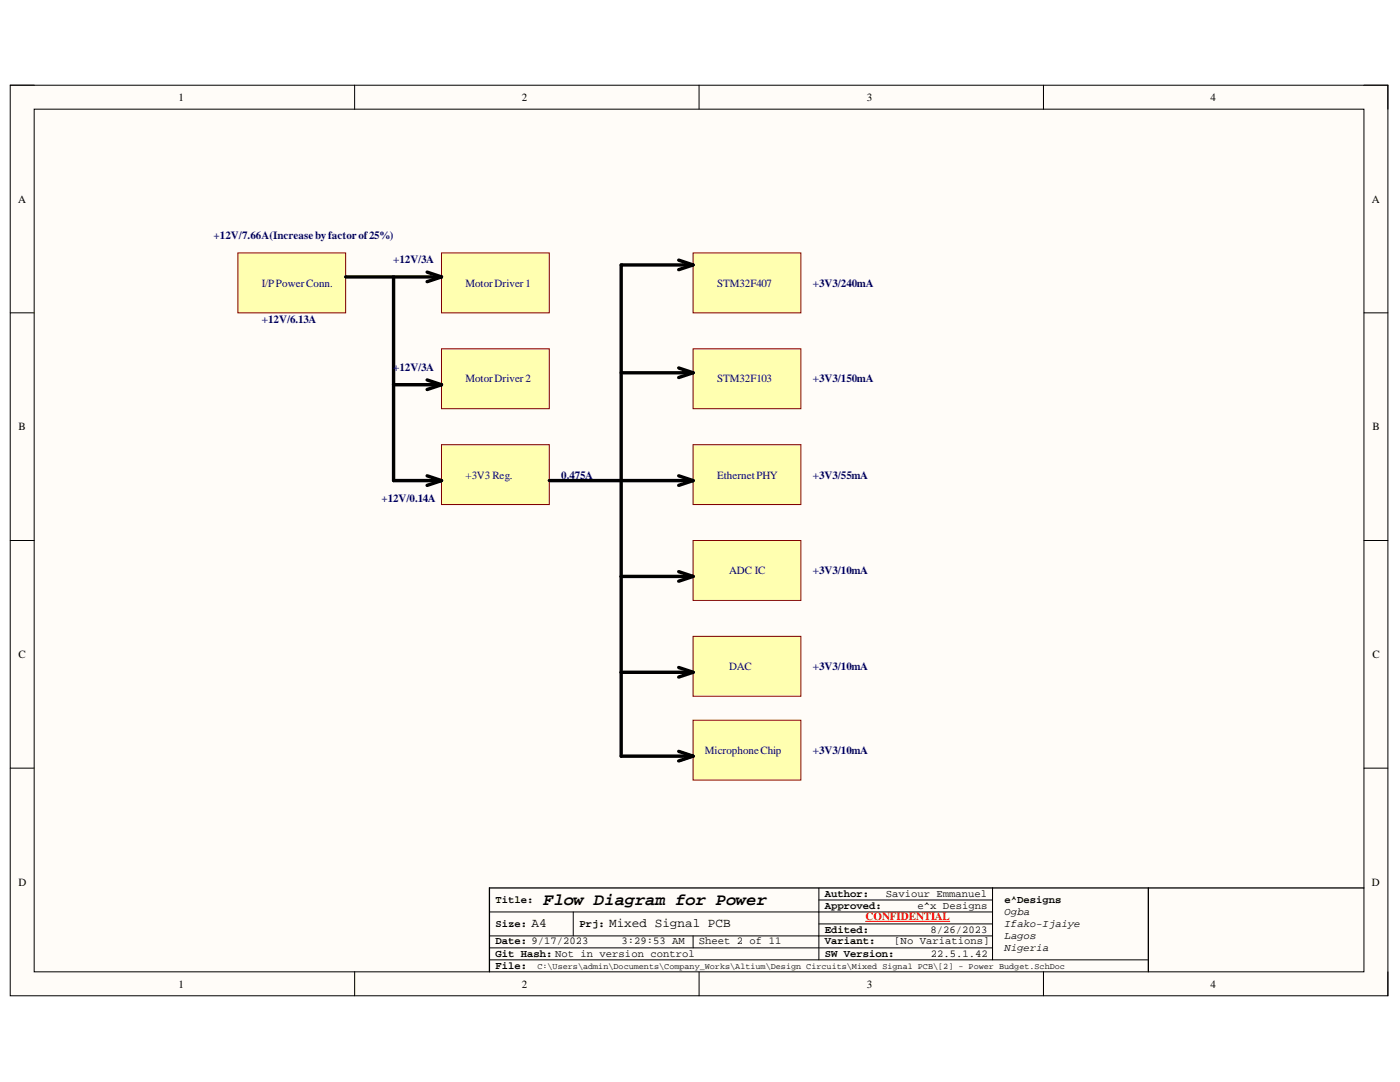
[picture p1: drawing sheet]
<svg xmlns="http://www.w3.org/2000/svg" width="279mm" height="216mm" viewBox="0 0 279 216" stroke-linecap="round" stroke-linejoin="round" font-family="sans-serif">
<path d="M2 17h275v181.7h-275z" fill-rule="evenodd" fill="#fffcf8"/>
<path d="M2 17h275v181.7h-275z" fill="none" stroke="#000" stroke-width=".2"/>
<path d="M6.8 21.8h265.4v172.1h-265.4z" fill-rule="evenodd" fill="#fffcf8"/>
<g fill="none" stroke="#000" stroke-width=".2">
<path d="M2 17h4.8M70.8 17v4.8M139.5 17v4.8M208.2 17v4.8M272.2 17h4.8v4.8M6.8 21.8h265.4v172.1h-265.4zM2 62.4h4.8M272.2 62.4h4.8M2 107.9h4.8M272.2 107.9h4.8M2 153.3h4.8M272.2 153.3h4.8"/>
<path d="M163.4 179.6h34.7M163.4 177.2v14.3M198.1 177.2v14.3M70.8 193.9v4.8M97.7 182h100.4M97.7 189.1h100.4M97.7 186.7h100.4M97.7 191.5h131.5M114.4 182v4.7M138.3 186.7v2.4M139.5 193.9v4.8M163.4 184.4h34.7"/>
<path d="M208.2 193.9v4.8M277 193.9v4.8"/>
</g>
<path d="M229.2 177.2v16.7M272.2 177.2h-174.5v16.7" fill="none" stroke="#000" stroke-width=".25"/>
<path d="M172.8 183.8h16.8" fill="none" stroke="#f00" stroke-width=".2"/>
<path d="M47.5 50.5h21.5v11.9h-21.5z" fill-rule="evenodd" fill="#ffffb0"/>
<path d="M47.5 50.5h21.5v11.9h-21.5z" fill="none" stroke="#800000" stroke-width=".2"/>
<path d="M88.1 50.5h21.5v11.9h-21.5z" fill-rule="evenodd" fill="#ffffb0"/>
<path d="M88.1 50.5h21.5v11.9h-21.5z" fill="none" stroke="#800000" stroke-width=".2"/>
<path d="M88.1 69.6h21.5v11.9h-21.5z" fill-rule="evenodd" fill="#ffffb0"/>
<path d="M88.1 69.6h21.5v11.9h-21.5z" fill="none" stroke="#800000" stroke-width=".2"/>
<path d="M88.1 88.7h21.5v12h-21.5z" fill-rule="evenodd" fill="#ffffb0"/>
<path d="M88.1 88.7h21.5v12h-21.5z" fill="none" stroke="#800000" stroke-width=".2"/>
<path d="M69 55.3h19.1M85.2 54.3l2.9 1M88.1 55.3l-2.9 .9" fill="none" stroke="#000" stroke-width=".68"/>
<path d="M138.3 50.5h21.5v11.9h-21.5z" fill-rule="evenodd" fill="#ffffb0"/>
<path d="M138.3 50.5h21.5v11.9h-21.5z" fill="none" stroke="#800000" stroke-width=".2"/>
<path d="M138.3 69.6h21.5v11.9h-21.5z" fill-rule="evenodd" fill="#ffffb0"/>
<path d="M138.3 69.6h21.5v11.9h-21.5z" fill="none" stroke="#800000" stroke-width=".2"/>
<path d="M138.3 88.7h21.5v12h-21.5z" fill-rule="evenodd" fill="#ffffb0"/>
<path d="M138.3 88.7h21.5v12h-21.5z" fill="none" stroke="#800000" stroke-width=".2"/>
<path d="M138.3 107.9h21.5v11.9h-21.5z" fill-rule="evenodd" fill="#ffffb0"/>
<path d="M138.3 107.9h21.5v11.9h-21.5z" fill="none" stroke="#800000" stroke-width=".2"/>
<path d="M138.3 127h21.5v11.9h-21.5z" fill-rule="evenodd" fill="#ffffb0"/>
<path d="M138.3 127h21.5v11.9h-21.5z" fill="none" stroke="#800000" stroke-width=".2"/>
<path d="M138.3 143.7h21.5v12h-21.5z" fill-rule="evenodd" fill="#ffffb0"/>
<path d="M138.3 143.7h21.5v12h-21.5z" fill="none" stroke="#800000" stroke-width=".2"/>
<g fill="none" stroke="#000" stroke-width=".68">
<path d="M78.5 55.3v40.6h9.6M135.4 51.9l2.9 1M138.3 52.9h-14.3v98h14.3M138.3 52.9l-2.9 .9M78.5 76.8h9.6M85.2 75.8l2.9 1M88.1 76.8l-2.9 .9M124 74.4h14.3M135.4 73.4l2.9 1M138.3 74.4l-2.9 .9M85.2 94.9l2.9 1M88.1 95.9l-2.9 1"/>
<path d="M109.6 95.9h28.7M135.4 94.9l2.9 1M138.3 95.9l-2.9 1M124 115h14.3M135.4 114.1l2.9 .9M138.3 115l-2.9 1M124 134.1h14.3M135.4 133.2l2.9 .9M138.3 134.1l-2.9 1M135.4 149.9l2.9 1M138.3 150.9l-2.9 .9"/>
</g>
<path d="M124 93.5v2.4" fill="none" stroke="#000" stroke-width=".25"/>
<text font-size="3.4" x="108.4" y="180.5">Flow Diagram for Power</text>
<g font-size="2.5">
<text x="106.1" y="185">A4</text>
<text x="121.6" y="185">Mixed Signal PCB</text>
</g>
<g font-size="2.2">
<text x="35.6" y="20.1">1</text>
<text x="104.1" y="20.1">2</text>
<text x="173" y="20.1">3</text>
<text x="241.6" y="20.1">4</text>
<text x="3.6" y="40.4">A</text>
<text x="273.8" y="40.4">A</text>
<text x="3.7" y="85.9">B</text>
<text x="273.9" y="85.9">B</text>
<text x="3.7" y="131.4">C</text>
<text x="273.9" y="131.4">C</text>
<text x="3.7" y="176.8">D</text>
<text x="273.8" y="176.8">D</text>
<text x="35.6" y="197.1">1</text>
<text x="104.1" y="197.1">2</text>
<text x="173" y="197.1">3</text>
<text x="241.6" y="197.1">4</text>
</g>
<g font-size="2.2" fill="#000080">
<text x="42.6" y="47.6">+12V/7.66A(Increasebyfactorof25%)</text>
<text x="78.5" y="52.4">+12V/3A</text>
<text x="52.3" y="57.2">I/PPowerConn.</text>
<text x="92.9" y="57.2">MotorDriver1</text>
<text x="143.1" y="57.2">STM32F407</text>
<text x="162.2" y="57.2">+3V3/240mA</text>
<text x="52.3" y="64.4">+12V/6.13A</text>
<text x="78.5" y="73.9">+12V/3A</text>
<text x="92.9" y="76.3">MotorDriver2</text>
<text x="143.1" y="76.3">STM32F103</text>
<text x="162.2" y="76.3">+3V3/150mA</text>
<text x="92.9" y="95.5">+3V3 Reg.</text>
<text x="112" y="95.5">0.475A</text>
<text x="143.1" y="95.5">EthernetPHY</text>
<text x="162.2" y="95.5">+3V3/55mA</text>
<text x="76.1" y="100.2">+12V/0.14A</text>
<text x="145.5" y="114.6">ADC IC</text>
<text x="162.2" y="114.6">+3V3/10mA</text>
<text x="145.5" y="133.7">DAC</text>
<text x="162.2" y="133.7">+3V3/10mA</text>
<text x="140.7" y="150.5">MicrophoneChip</text>
<text x="162.2" y="150.5">+3V3/10mA</text>
</g>
<text font-size="2.2" fill="#f00" x="172.7" y="183.6">CONFIDENTIAL</text>
<g font-size="2.1">
<text x="164.6" y="178.9">Author:</text>
<text x="176.8" y="178.9">Saviour Emmanuel</text>
<text x="98.9" y="180.2">Title:</text>
<text x="98.9" y="184.9">Size:</text>
<text x="115.6" y="184.9">Prj:</text>
<text x="164.6" y="181.4">Approved:</text>
<text x="183.1" y="181.4">e^x Designs</text>
<text x="200.5" y="180.2">e^Designs</text>
<text x="200.5" y="182.5">Ogba</text>
<text x="200.5" y="184.9">Ifako-Ijaiye</text>
<text x="98.9" y="188.5">Date: 9/17/2023</text>
<text x="98.9" y="190.9">Git Hash: Not in version control</text>
<text x="124" y="188.5">3:29:53 AM</text>
<text x="139.5" y="188.5">Sheet 2 of 11</text>
<text x="164.6" y="190.9">SW Version:</text>
<text x="164.6" y="188.5">Variant:</text>
<text x="164.6" y="186.1">Edited:</text>
<text x="178.5" y="188.5">[No Variations]</text>
<text x="185.7" y="186.1">8/26/2023</text>
<text x="185.8" y="190.9">22.5.1.42</text>
<text x="200.5" y="189.7">Nigeria</text>
<text x="200.5" y="187.3">Lagos</text>
<text x="98.9" y="193.3">File:</text>
</g>
<text font-size="1.7" x="107.3" y="193.4">C:\Users\admin\Documents\Company_Works\Altium\Design Circuits\Mixed Signal PCB\[2] - Power Budget.SchDoc</text>
</svg>
